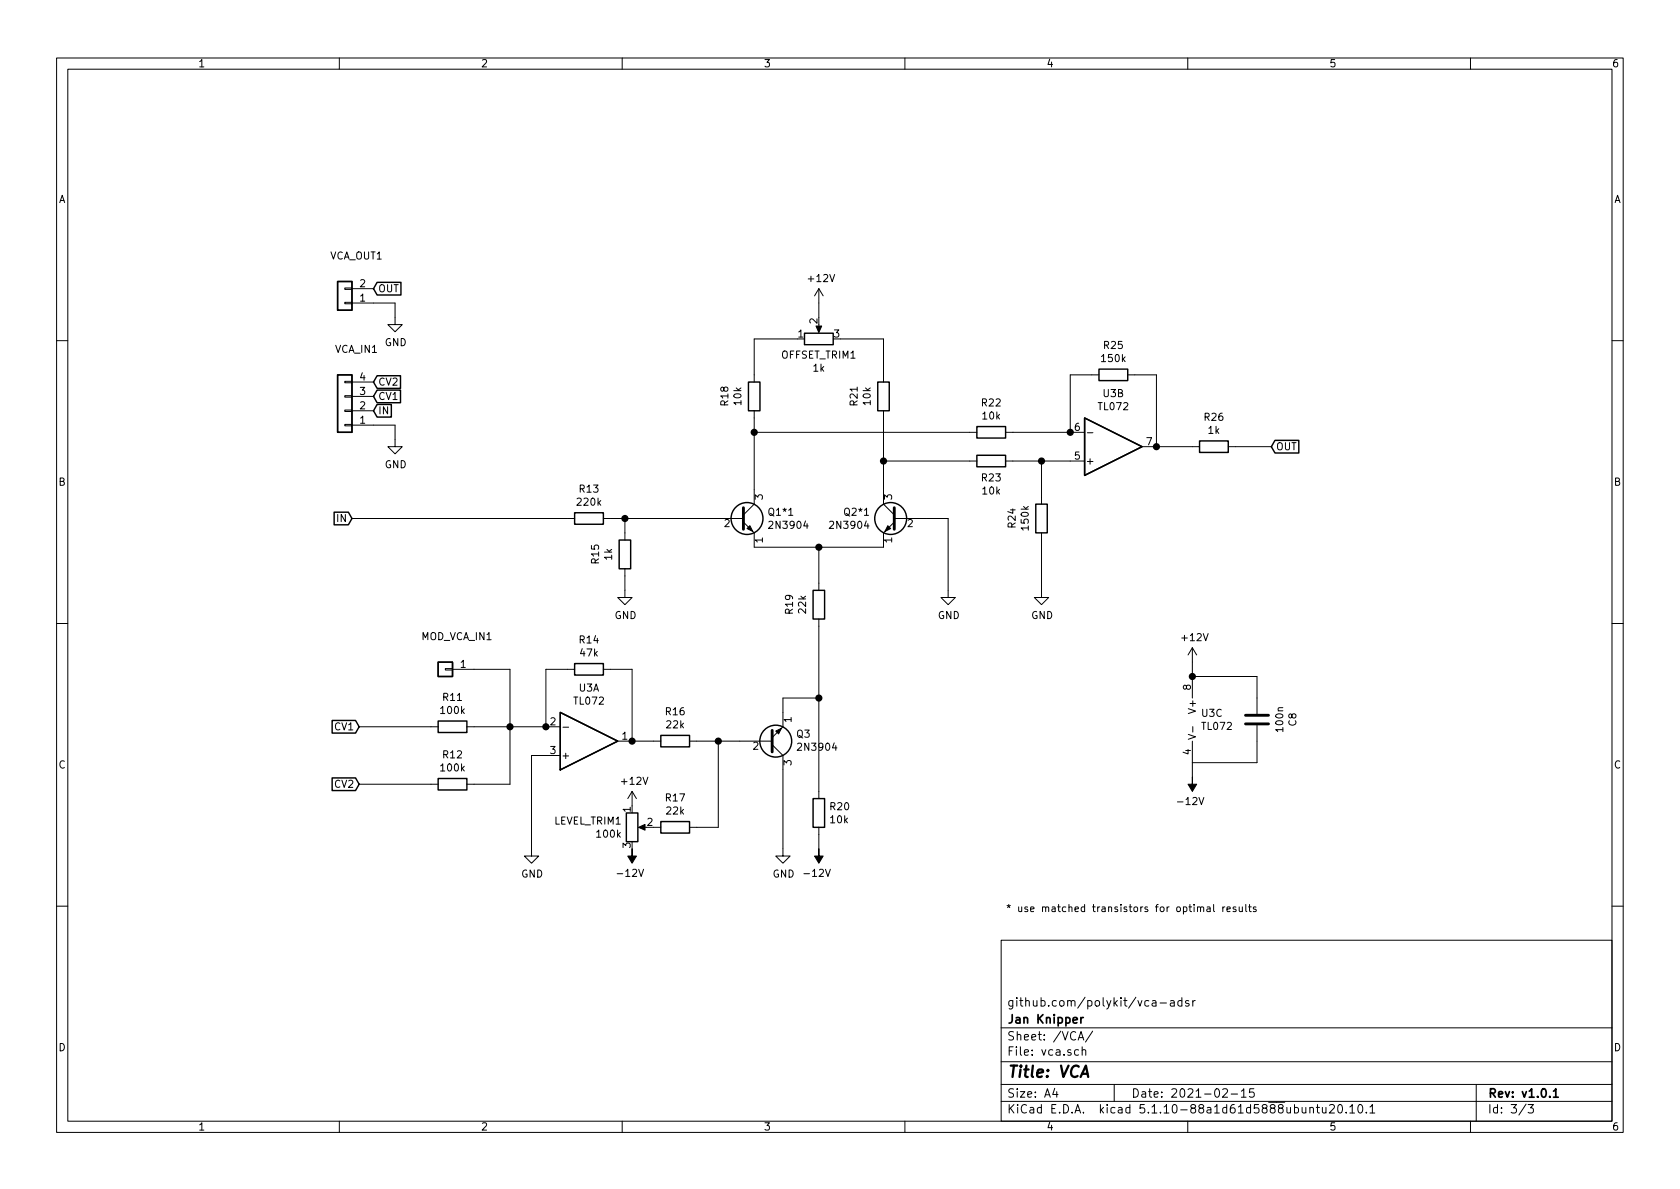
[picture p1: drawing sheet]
EESchema Schematic File Version 4
EELAYER 30 0
EELAYER END
$Descr A4 11693 8268
encoding utf-8
Sheet 3 3
Title "VCA"
Date "2021-02-15"
Rev "v1.0.1"
Comp "Jan Knipper"
Comment1 "github.com/polykit/vca-adsr"
Comment2 ""
Comment3 ""
Comment4 ""
$EndDescr
$Comp
L Device:R R?
U 1 1
P 3150 5050
AR Path="/6026BB6A/604C8ABA" Ref="R?"  Part="1" 
AR Path="/604A9FBE/604C8ABA" Ref="R11"  Part="1" 
F 0 "R11" V 2943 5050 50  0000 C CNN
F 1 "100k" V 3034 5050 50  0000 C CNN
F 2 "Resistor_THT:R_Axial_DIN0207_L6.3mm_D2.5mm_P7.62mm_Horizontal" V 3080 5050 50  0001 C CNN
F 3 "~" H 3150 5050 50  0001 C CNN
	1    3150 5050
	0    1    1    0   
$EndComp
$Comp
L Amplifier_Operational:TL072 U3
U 3 1
P 8400 5000
F 0 "U3" H 8358 5046 50  0000 L CNN
F 1 "TL072" H 8358 4955 50  0000 L CNN
F 2 "Package_DIP:DIP-8_W7.62mm_Socket_LongPads" H 8400 5000 50  0001 C CNN
F 3 "http://www.ti.com/lit/ds/symlink/tl071.pdf" H 8400 5000 50  0001 C CNN
	3    8400 5000
	1    0    0    -1  
$EndComp
$Comp
L Amplifier_Operational:TL072 U3
U 2 1
P 7750 3100
F 0 "U3" H 7750 2733 50  0000 C CNN
F 1 "TL072" H 7750 2824 50  0000 C CNN
F 2 "Package_DIP:DIP-8_W7.62mm_Socket_LongPads" H 7750 3100 50  0001 C CNN
F 3 "http://www.ti.com/lit/ds/symlink/tl071.pdf" H 7750 3100 50  0001 C CNN
	2    7750 3100
	1    0    0    1   
$EndComp
$Comp
L Amplifier_Operational:TL072 U3
U 1 1
P 4100 5150
F 0 "U3" H 4100 4783 50  0000 C CNN
F 1 "TL072" H 4100 4874 50  0000 C CNN
F 2 "Package_DIP:DIP-8_W7.62mm_Socket_LongPads" H 4100 5150 50  0001 C CNN
F 3 "http://www.ti.com/lit/ds/symlink/tl071.pdf" H 4100 5150 50  0001 C CNN
	1    4100 5150
	1    0    0    1   
$EndComp
$Comp
L Device:R R?
U 1 1
P 3150 5450
AR Path="/6026BB6A/604CBD46" Ref="R?"  Part="1" 
AR Path="/604A9FBE/604CBD46" Ref="R12"  Part="1" 
F 0 "R12" V 2943 5450 50  0000 C CNN
F 1 "100k" V 3034 5450 50  0000 C CNN
F 2 "Resistor_THT:R_Axial_DIN0207_L6.3mm_D2.5mm_P7.62mm_Horizontal" V 3080 5450 50  0001 C CNN
F 3 "~" H 3150 5450 50  0001 C CNN
	1    3150 5450
	0    1    1    0   
$EndComp
Wire Wire Line
	3800 5050 3550 5050
Wire Wire Line
	3550 5050 3550 5450
Wire Wire Line
	3550 5450 3300 5450
Connection ~ 3550 5050
Wire Wire Line
	3550 5050 3300 5050
$Comp
L power:GND #PWR0121
U 1 1
P 3700 5900
F 0 "#PWR0121" H 3700 5650 50  0001 C CNN
F 1 "GND" H 3705 5727 50  0000 C CNN
F 2 "" H 3700 5900 50  0001 C CNN
F 3 "" H 3700 5900 50  0001 C CNN
	1    3700 5900
	1    0    0    -1  
$EndComp
Wire Wire Line
	3800 5250 3700 5250
Wire Wire Line
	3700 5250 3700 5900
$Comp
L Device:R R?
U 1 1
P 4100 4650
AR Path="/6026BB6A/604CE626" Ref="R?"  Part="1" 
AR Path="/604A9FBE/604CE626" Ref="R14"  Part="1" 
F 0 "R14" V 3893 4650 50  0000 C CNN
F 1 "47k" V 3984 4650 50  0000 C CNN
F 2 "Resistor_THT:R_Axial_DIN0207_L6.3mm_D2.5mm_P7.62mm_Horizontal" V 4030 4650 50  0001 C CNN
F 3 "~" H 4100 4650 50  0001 C CNN
	1    4100 4650
	0    1    1    0   
$EndComp
Wire Wire Line
	3800 5050 3800 4650
Wire Wire Line
	3800 4650 3950 4650
Connection ~ 3800 5050
Wire Wire Line
	4250 4650 4400 4650
Wire Wire Line
	4400 4650 4400 5150
$Comp
L Device:R R?
U 1 1
P 4700 5150
AR Path="/6026BB6A/604D025F" Ref="R?"  Part="1" 
AR Path="/604A9FBE/604D025F" Ref="R16"  Part="1" 
F 0 "R16" V 4493 5150 50  0000 C CNN
F 1 "22k" V 4584 5150 50  0000 C CNN
F 2 "Resistor_THT:R_Axial_DIN0207_L6.3mm_D2.5mm_P7.62mm_Horizontal" V 4630 5150 50  0001 C CNN
F 3 "~" H 4700 5150 50  0001 C CNN
	1    4700 5150
	0    1    1    0   
$EndComp
Wire Wire Line
	4550 5150 4400 5150
Connection ~ 4400 5150
Wire Wire Line
	5150 5150 5000 5150
$Comp
L Device:R R?
U 1 1
P 4700 5750
AR Path="/6026BB6A/604D42C8" Ref="R?"  Part="1" 
AR Path="/604A9FBE/604D42C8" Ref="R17"  Part="1" 
F 0 "R17" V 4493 5750 50  0000 C CNN
F 1 "22k" V 4584 5750 50  0000 C CNN
F 2 "Resistor_THT:R_Axial_DIN0207_L6.3mm_D2.5mm_P7.62mm_Horizontal" V 4630 5750 50  0001 C CNN
F 3 "~" H 4700 5750 50  0001 C CNN
	1    4700 5750
	0    1    1    0   
$EndComp
Connection ~ 5000 5150
Wire Wire Line
	5000 5150 4850 5150
$Comp
L Device:R_POT LEVEL_TRIM1
U 1 1
P 4400 5750
F 0 "LEVEL_TRIM1" H 4331 5796 50  0000 R CNN
F 1 "100k" H 4331 5705 50  0000 R CNN
F 2 "Potentiometer_THT:Potentiometer_ACP_CA9-H5_Horizontal" H 4400 5750 50  0001 C CNN
F 3 "~" H 4400 5750 50  0001 C CNN
	1    4400 5750
	1    0    0    -1  
$EndComp
$Comp
L power:+12V #PWR0122
U 1 1
P 4400 5600
F 0 "#PWR0122" H 4400 5450 50  0001 C CNN
F 1 "+12V" H 4415 5773 50  0000 C CNN
F 2 "" H 4400 5600 50  0001 C CNN
F 3 "" H 4400 5600 50  0001 C CNN
	1    4400 5600
	1    0    0    -1  
$EndComp
$Comp
L power:-12V #PWR0123
U 1 1
P 4400 5900
F 0 "#PWR0123" H 4400 6000 50  0001 C CNN
F 1 "-12V" H 4415 6073 50  0000 C CNN
F 2 "" H 4400 5900 50  0001 C CNN
F 3 "" H 4400 5900 50  0001 C CNN
	1    4400 5900
	-1   0    0    1   
$EndComp
Wire Wire Line
	4850 5750 5000 5750
Wire Wire Line
	5000 5150 5000 5750
$Comp
L Device:R R?
U 1 1
P 5700 5650
AR Path="/6026BB6A/604E3CD4" Ref="R?"  Part="1" 
AR Path="/604A9FBE/604E3CD4" Ref="R20"  Part="1" 
F 0 "R20" H 5770 5696 50  0000 L CNN
F 1 "10k" H 5770 5605 50  0000 L CNN
F 2 "Resistor_THT:R_Axial_DIN0207_L6.3mm_D2.5mm_P7.62mm_Horizontal" V 5630 5650 50  0001 C CNN
F 3 "~" H 5700 5650 50  0001 C CNN
	1    5700 5650
	1    0    0    -1  
$EndComp
$Comp
L power:-12V #PWR0124
U 1 1
P 5700 5900
F 0 "#PWR0124" H 5700 6000 50  0001 C CNN
F 1 "-12V" H 5715 6073 50  0000 C CNN
F 2 "" H 5700 5900 50  0001 C CNN
F 3 "" H 5700 5900 50  0001 C CNN
	1    5700 5900
	-1   0    0    1   
$EndComp
Wire Wire Line
	5700 5900 5700 5800
$Comp
L Device:R R?
U 1 1
P 4100 3600
AR Path="/6026BB6A/604F97FC" Ref="R?"  Part="1" 
AR Path="/604A9FBE/604F97FC" Ref="R13"  Part="1" 
F 0 "R13" V 3893 3600 50  0000 C CNN
F 1 "220k" V 3984 3600 50  0000 C CNN
F 2 "Resistor_THT:R_Axial_DIN0207_L6.3mm_D2.5mm_P7.62mm_Horizontal" V 4030 3600 50  0001 C CNN
F 3 "~" H 4100 3600 50  0001 C CNN
	1    4100 3600
	0    1    1    0   
$EndComp
$Comp
L Device:R R?
U 1 1
P 4350 3850
AR Path="/6026BB6A/604FA1A6" Ref="R?"  Part="1" 
AR Path="/604A9FBE/604FA1A6" Ref="R15"  Part="1" 
F 0 "R15" V 4143 3850 50  0000 C CNN
F 1 "1k" V 4234 3850 50  0000 C CNN
F 2 "Resistor_THT:R_Axial_DIN0207_L6.3mm_D2.5mm_P7.62mm_Horizontal" V 4280 3850 50  0001 C CNN
F 3 "~" H 4350 3850 50  0001 C CNN
	1    4350 3850
	1    0    0    -1  
$EndComp
Wire Wire Line
	4950 3600 4350 3600
Wire Wire Line
	4350 3700 4350 3600
Connection ~ 4350 3600
Wire Wire Line
	4350 3600 4250 3600
Wire Wire Line
	5250 3800 5700 3800
$Comp
L Device:R R?
U 1 1
P 5700 4200
AR Path="/6026BB6A/604FDB10" Ref="R?"  Part="1" 
AR Path="/604A9FBE/604FDB10" Ref="R19"  Part="1" 
F 0 "R19" V 5493 4200 50  0000 C CNN
F 1 "22k" V 5584 4200 50  0000 C CNN
F 2 "Resistor_THT:R_Axial_DIN0207_L6.3mm_D2.5mm_P7.62mm_Horizontal" V 5630 4200 50  0001 C CNN
F 3 "~" H 5700 4200 50  0001 C CNN
	1    5700 4200
	1    0    0    -1  
$EndComp
Wire Wire Line
	5700 4050 5700 3800
Connection ~ 5700 3800
Wire Wire Line
	5700 3800 6150 3800
$Comp
L power:GND #PWR0125
U 1 1
P 4350 4100
F 0 "#PWR0125" H 4350 3850 50  0001 C CNN
F 1 "GND" H 4355 3927 50  0000 C CNN
F 2 "" H 4350 4100 50  0001 C CNN
F 3 "" H 4350 4100 50  0001 C CNN
	1    4350 4100
	1    0    0    -1  
$EndComp
Wire Wire Line
	4350 4100 4350 4000
$Comp
L Device:R R?
U 1 1
P 5250 2750
AR Path="/6026BB6A/60504E30" Ref="R?"  Part="1" 
AR Path="/604A9FBE/60504E30" Ref="R18"  Part="1" 
F 0 "R18" V 5043 2750 50  0000 C CNN
F 1 "10k" V 5134 2750 50  0000 C CNN
F 2 "Resistor_THT:R_Axial_DIN0207_L6.3mm_D2.5mm_P7.62mm_Horizontal" V 5180 2750 50  0001 C CNN
F 3 "~" H 5250 2750 50  0001 C CNN
	1    5250 2750
	1    0    0    -1  
$EndComp
$Comp
L Device:R R?
U 1 1
P 6150 2750
AR Path="/6026BB6A/60505696" Ref="R?"  Part="1" 
AR Path="/604A9FBE/60505696" Ref="R21"  Part="1" 
F 0 "R21" V 5943 2750 50  0000 C CNN
F 1 "10k" V 6034 2750 50  0000 C CNN
F 2 "Resistor_THT:R_Axial_DIN0207_L6.3mm_D2.5mm_P7.62mm_Horizontal" V 6080 2750 50  0001 C CNN
F 3 "~" H 6150 2750 50  0001 C CNN
	1    6150 2750
	1    0    0    -1  
$EndComp
$Comp
L Device:R_POT OFFSET_TRIM1
U 1 1
P 5700 2350
F 0 "OFFSET_TRIM1" V 5585 2350 50  0000 C CNN
F 1 "1k" V 5494 2350 50  0000 C CNN
F 2 "Potentiometer_THT:Potentiometer_ACP_CA9-H5_Horizontal" H 5700 2350 50  0001 C CNN
F 3 "~" H 5700 2350 50  0001 C CNN
	1    5700 2350
	0    -1   -1   0   
$EndComp
Wire Wire Line
	6150 2600 6150 2350
Wire Wire Line
	6150 2350 5850 2350
Wire Wire Line
	5550 2350 5250 2350
Wire Wire Line
	5250 2350 5250 2600
Wire Wire Line
	5250 3400 5250 3000
Wire Wire Line
	6150 3400 6150 3200
$Comp
L power:+12V #PWR0126
U 1 1
P 5700 2100
F 0 "#PWR0126" H 5700 1950 50  0001 C CNN
F 1 "+12V" H 5715 2273 50  0000 C CNN
F 2 "" H 5700 2100 50  0001 C CNN
F 3 "" H 5700 2100 50  0001 C CNN
	1    5700 2100
	1    0    0    -1  
$EndComp
Wire Wire Line
	5700 2200 5700 2100
$Comp
L Device:R R?
U 1 1
P 6900 3000
AR Path="/6026BB6A/6051983C" Ref="R?"  Part="1" 
AR Path="/604A9FBE/6051983C" Ref="R22"  Part="1" 
F 0 "R22" V 6693 3000 50  0000 C CNN
F 1 "10k" V 6784 3000 50  0000 C CNN
F 2 "Resistor_THT:R_Axial_DIN0207_L6.3mm_D2.5mm_P7.62mm_Horizontal" V 6830 3000 50  0001 C CNN
F 3 "~" H 6900 3000 50  0001 C CNN
	1    6900 3000
	0    1    1    0   
$EndComp
$Comp
L Device:R R?
U 1 1
P 6900 3200
AR Path="/6026BB6A/6051A4E1" Ref="R?"  Part="1" 
AR Path="/604A9FBE/6051A4E1" Ref="R23"  Part="1" 
F 0 "R23" V 7015 3200 50  0000 C CNN
F 1 "10k" V 7106 3200 50  0000 C CNN
F 2 "Resistor_THT:R_Axial_DIN0207_L6.3mm_D2.5mm_P7.62mm_Horizontal" V 6830 3200 50  0001 C CNN
F 3 "~" H 6900 3200 50  0001 C CNN
	1    6900 3200
	0    1    1    0   
$EndComp
Wire Wire Line
	6750 3000 5250 3000
Connection ~ 5250 3000
Wire Wire Line
	5250 3000 5250 2900
Wire Wire Line
	6750 3200 6150 3200
Connection ~ 6150 3200
Wire Wire Line
	6150 3200 6150 2900
Wire Wire Line
	7050 3000 7450 3000
Wire Wire Line
	7450 3200 7250 3200
$Comp
L Device:R R?
U 1 1
P 7750 2600
AR Path="/6026BB6A/6052476A" Ref="R?"  Part="1" 
AR Path="/604A9FBE/6052476A" Ref="R25"  Part="1" 
F 0 "R25" V 7543 2600 50  0000 C CNN
F 1 "150k" V 7634 2600 50  0000 C CNN
F 2 "Resistor_THT:R_Axial_DIN0207_L6.3mm_D2.5mm_P7.62mm_Horizontal" V 7680 2600 50  0001 C CNN
F 3 "~" H 7750 2600 50  0001 C CNN
	1    7750 2600
	0    1    1    0   
$EndComp
$Comp
L Device:R R?
U 1 1
P 7250 3600
AR Path="/6026BB6A/6052563D" Ref="R?"  Part="1" 
AR Path="/604A9FBE/6052563D" Ref="R24"  Part="1" 
F 0 "R24" V 7043 3600 50  0000 C CNN
F 1 "150k" V 7134 3600 50  0000 C CNN
F 2 "Resistor_THT:R_Axial_DIN0207_L6.3mm_D2.5mm_P7.62mm_Horizontal" V 7180 3600 50  0001 C CNN
F 3 "~" H 7250 3600 50  0001 C CNN
	1    7250 3600
	1    0    0    -1  
$EndComp
Wire Wire Line
	7250 3450 7250 3200
Connection ~ 7250 3200
Wire Wire Line
	7250 3200 7050 3200
Wire Wire Line
	7600 2600 7450 2600
Wire Wire Line
	7450 2600 7450 3000
Connection ~ 7450 3000
Wire Wire Line
	7900 2600 8050 2600
Wire Wire Line
	8050 2600 8050 3100
$Comp
L power:GND #PWR0127
U 1 1
P 7250 4100
F 0 "#PWR0127" H 7250 3850 50  0001 C CNN
F 1 "GND" H 7255 3927 50  0000 C CNN
F 2 "" H 7250 4100 50  0001 C CNN
F 3 "" H 7250 4100 50  0001 C CNN
	1    7250 4100
	1    0    0    -1  
$EndComp
Wire Wire Line
	7250 4100 7250 3750
$Comp
L Device:R R?
U 1 1
P 8450 3100
AR Path="/6026BB6A/6052CF16" Ref="R?"  Part="1" 
AR Path="/604A9FBE/6052CF16" Ref="R26"  Part="1" 
F 0 "R26" V 8243 3100 50  0000 C CNN
F 1 "1k" V 8334 3100 50  0000 C CNN
F 2 "Resistor_THT:R_Axial_DIN0207_L6.3mm_D2.5mm_P7.62mm_Horizontal" V 8380 3100 50  0001 C CNN
F 3 "~" H 8450 3100 50  0001 C CNN
	1    8450 3100
	0    1    1    0   
$EndComp
Wire Wire Line
	8300 3100 8050 3100
Connection ~ 8050 3100
Text GLabel 2500 5050 0    50   Input ~ 0
CV1
Text GLabel 2500 5450 0    50   Input ~ 0
CV2
Text GLabel 2450 3600 0    50   Input ~ 0
IN
Wire Wire Line
	2450 3600 3950 3600
Wire Wire Line
	3000 5050 2500 5050
Wire Wire Line
	2500 5450 3000 5450
Text GLabel 2600 2750 2    50   Input ~ 0
CV1
Text GLabel 2600 2650 2    50   Input ~ 0
CV2
Text GLabel 2600 2850 2    50   Input ~ 0
IN
$Comp
L power:GND #PWR0128
U 1 1
P 2750 3050
F 0 "#PWR0128" H 2750 2800 50  0001 C CNN
F 1 "GND" H 2755 2877 50  0000 C CNN
F 2 "" H 2750 3050 50  0001 C CNN
F 3 "" H 2750 3050 50  0001 C CNN
	1    2750 3050
	1    0    0    -1  
$EndComp
Wire Wire Line
	2600 2950 2750 2950
Wire Wire Line
	2750 2950 2750 3050
Text GLabel 8850 3100 2    50   Input ~ 0
OUT
Wire Wire Line
	8600 3100 8850 3100
$Comp
L power:GND #PWR0129
U 1 1
P 2750 2200
F 0 "#PWR0129" H 2750 1950 50  0001 C CNN
F 1 "GND" H 2755 2027 50  0000 C CNN
F 2 "" H 2750 2200 50  0001 C CNN
F 3 "" H 2750 2200 50  0001 C CNN
	1    2750 2200
	1    0    0    -1  
$EndComp
Wire Wire Line
	2750 2100 2750 2200
Wire Wire Line
	2600 2100 2750 2100
Text GLabel 2600 2000 2    50   Input ~ 0
OUT
Wire Wire Line
	8750 5300 8300 5300
Wire Wire Line
	8750 5150 8750 5300
$Comp
L Device:C C?
U 1 1
P 8750 5000
AR Path="/6026BB6A/6059CE1B" Ref="C?"  Part="1" 
AR Path="/604A9FBE/6059CE1B" Ref="C8"  Part="1" 
F 0 "C8" V 8498 5000 50  0000 C CNN
F 1 "100n" V 8589 5000 50  0000 C CNN
F 2 "Capacitor_THT:C_Disc_D5.0mm_W2.5mm_P5.00mm" H 8788 4850 50  0001 C CNN
F 3 "~" H 8750 5000 50  0001 C CNN
	1    8750 5000
	-1   0    0    1   
$EndComp
Wire Wire Line
	8750 4850 8750 4700
Wire Wire Line
	8750 4700 8300 4700
$Comp
L power:GND #PWR0130
U 1 1
P 6600 4100
F 0 "#PWR0130" H 6600 3850 50  0001 C CNN
F 1 "GND" H 6605 3927 50  0000 C CNN
F 2 "" H 6600 4100 50  0001 C CNN
F 3 "" H 6600 4100 50  0001 C CNN
	1    6600 4100
	1    0    0    -1  
$EndComp
Wire Wire Line
	6600 4100 6600 3600
Wire Wire Line
	6600 3600 6450 3600
$Comp
L power:GND #PWR0131
U 1 1
P 5450 5900
F 0 "#PWR0131" H 5450 5650 50  0001 C CNN
F 1 "GND" H 5455 5727 50  0000 C CNN
F 2 "" H 5450 5900 50  0001 C CNN
F 3 "" H 5450 5900 50  0001 C CNN
	1    5450 5900
	1    0    0    -1  
$EndComp
Wire Wire Line
	5450 5350 5450 5900
$Comp
L Connector_Generic:Conn_01x01 MOD_VCA_IN1
U 1 1
P 3100 4650
F 0 "MOD_VCA_IN1" H 3018 4425 50  0000 C CNN
F 1 "Conn_01x01" H 3018 4516 50  0001 C CNN
F 2 "Connector_Pin:Pin_D0.7mm_L6.5mm_W1.8mm_FlatFork" H 3100 4650 50  0001 C CNN
F 3 "~" H 3100 4650 50  0001 C CNN
	1    3100 4650
	-1   0    0    1   
$EndComp
Wire Wire Line
	3300 4650 3550 4650
Wire Wire Line
	3550 4650 3550 5050
$Comp
L Transistor_BJT:2N3904 Q3
U 1 1
P 5350 5150
F 0 "Q3" H 5540 5104 50  0000 L CNN
F 1 "2N3904" H 5540 5195 50  0000 L CNN
F 2 "Package_TO_SOT_THT:TO-92_Inline_Wide" H 5550 5075 50  0001 L CIN
F 3 "https://www.onsemi.com/pub/Collateral/2N3903-D.PDF" H 5350 5150 50  0001 L CNN
	1    5350 5150
	1    0    0    1   
$EndComp
$Comp
L Transistor_BJT:2N3904 Q2*1
U 1 1
P 6250 3600
F 0 "Q2*1" H 6441 3646 50  0000 L CNN
F 1 "2N3904" H 6441 3555 50  0000 L CNN
F 2 "Package_TO_SOT_THT:TO-92_Inline_Wide" H 6450 3525 50  0001 L CIN
F 3 "https://www.onsemi.com/pub/Collateral/2N3903-D.PDF" H 6250 3600 50  0001 L CNN
	1    6250 3600
	-1   0    0    -1  
$EndComp
$Comp
L Transistor_BJT:2N3904 Q1*1
U 1 1
P 5150 3600
F 0 "Q1*1" H 5340 3646 50  0000 L CNN
F 1 "2N3904" H 5340 3555 50  0000 L CNN
F 2 "Package_TO_SOT_THT:TO-92_Inline_Wide" H 5350 3525 50  0001 L CIN
F 3 "https://www.onsemi.com/pub/Collateral/2N3903-D.PDF" H 5150 3600 50  0001 L CNN
	1    5150 3600
	1    0    0    -1  
$EndComp
$Comp
L Connector_Generic:Conn_01x04 VCA_IN1
U 1 1
P 2400 2850
F 0 "VCA_IN1" H 2318 2425 50  0000 C CNN
F 1 "Conn_01x04" H 2318 2516 50  0001 C CNN
F 2 "Connector_Molex:Molex_KK-254_AE-6410-04A_1x04_P2.54mm_Vertical" H 2400 2850 50  0001 C CNN
F 3 "~" H 2400 2850 50  0001 C CNN
	1    2400 2850
	-1   0    0    1   
$EndComp
$Comp
L Connector_Generic:Conn_01x02 VCA_OUT1
U 1 1
P 2400 2100
F 0 "VCA_OUT1" H 2318 1775 50  0000 C CNN
F 1 "Conn_01x02" H 2318 1866 50  0001 C CNN
F 2 "Connector_Molex:Molex_KK-254_AE-6410-02A_1x02_P2.54mm_Vertical" H 2400 2100 50  0001 C CNN
F 3 "~" H 2400 2100 50  0001 C CNN
	1    2400 2100
	-1   0    0    1   
$EndComp
Wire Wire Line
	5450 4950 5450 4850
Wire Wire Line
	5700 4350 5700 4850
Wire Wire Line
	5700 4850 5700 5500
Connection ~ 5700 4850
Wire Wire Line
	5450 4850 5700 4850
$Comp
L power:+12V #PWR0134
U 1 1
P 8300 4600
F 0 "#PWR0134" H 8300 4450 50  0001 C CNN
F 1 "+12V" H 8315 4773 50  0000 C CNN
F 2 "" H 8300 4600 50  0001 C CNN
F 3 "" H 8300 4600 50  0001 C CNN
	1    8300 4600
	1    0    0    -1  
$EndComp
Wire Wire Line
	8300 4700 8300 4600
Connection ~ 8300 4700
$Comp
L power:-12V #PWR0135
U 1 1
P 8300 5400
F 0 "#PWR0135" H 8300 5500 50  0001 C CNN
F 1 "-12V" H 8315 5573 50  0000 C CNN
F 2 "" H 8300 5400 50  0001 C CNN
F 3 "" H 8300 5400 50  0001 C CNN
	1    8300 5400
	-1   0    0    1   
$EndComp
Wire Wire Line
	8300 5400 8300 5300
Text Notes 7000 6350 0    50   ~ 0
* use matched transistors for optimal results
$EndSCHEMATC
